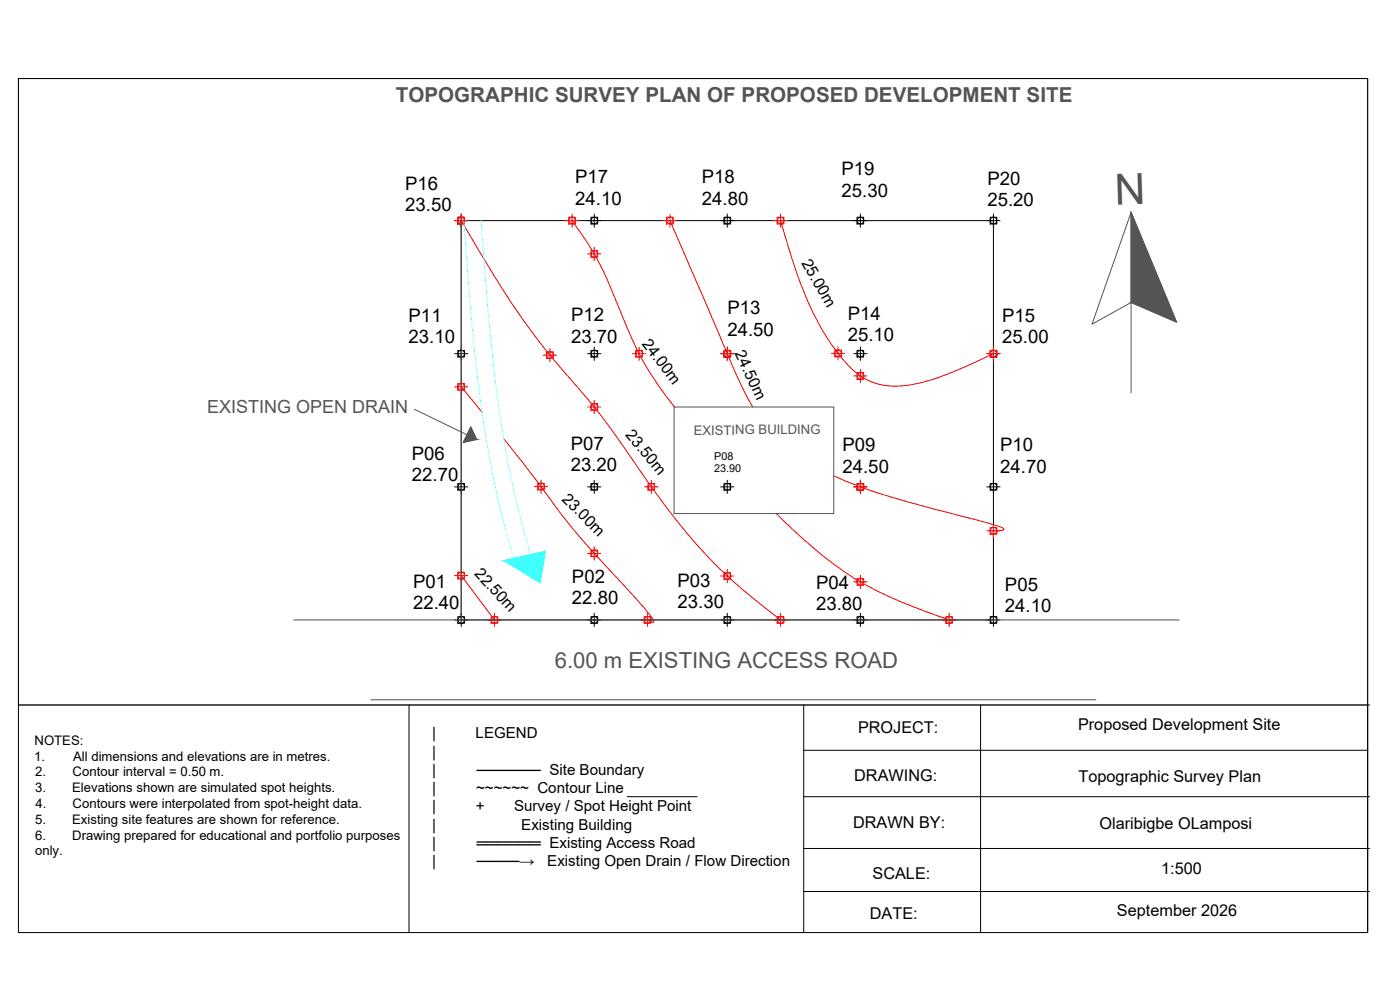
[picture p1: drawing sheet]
<svg xmlns="http://www.w3.org/2000/svg" width="420mm" height="297mm" viewBox="0 0 420 297" stroke-linecap="round" stroke-linejoin="round" font-family="sans-serif">
<!-- layer: Point -->
<g fill="none" stroke="#000" stroke-width=".3">
<path d="M136.4 66.2h4M137.4 65.2h2v2h-2zM138.4 66.2h159.7v119.8h-159.7zM138.4 64.2v4M176.3 66.2h4M177.4 65.2h2v2h-2zM178.3 64.2v4M216.3 66.2h4M217.3 65.2h2v2h-2zM218.3 64.2v4M256.2 66.2h4M257.2 65.2h2v2h-2z"/>
<path d="M258.2 64.2v4M296.1 66.2h4M297.2 65.2h2v2h-2zM298.1 64.2v4M136.4 106.1h4M137.4 105.1h2v2h-2zM138.4 104.1v4M176.3 106.1h4M177.4 105.1h2v2h-2zM178.3 104.1v4M216.3 106.1h4M217.3 105.1h2v2h-2z"/>
<path d="M218.3 104.1v4M256.2 106.1h4M257.2 105.1h2v2h-2zM258.2 104.1v4M296.1 106.1h4M297.2 105.1h2v2h-2zM298.1 104.1v4M136.4 146.1h4M137.4 145.1h2v2h-2zM138.4 144.1v4M176.3 146.1h4M177.4 145.1h2v2h-2z"/>
<path d="M178.3 144.1v4M216.3 146.1h4M217.3 145.1h2v2h-2zM218.3 144.1v4M256.2 146.1h4M257.2 145.1h2v2h-2zM258.2 144.1v4M296.1 146.1h4M297.2 145.1h2v2h-2zM298.1 144.1v4M136.4 186h4M137.4 185h2v2h-2z"/>
<path d="M138.4 184v4M176.3 186h4M177.4 185h2v2h-2zM178.3 184v4M216.3 186h4M217.3 185h2v2h-2zM218.3 184v4M256.2 186h4M257.2 185h2v2h-2zM258.2 184v4M296.1 186h4M297.2 185h2v2h-2z"/>
<path d="M298.1 184v4"/>
<circle cx="138.4" cy="66.2" r=".99"/>
<circle cx="178.4" cy="66.2" r=".99"/>
<circle cx="218.3" cy="66.2" r=".99"/>
<circle cx="258.2" cy="66.2" r=".99"/>
<circle cx="298.2" cy="66.2" r=".99"/>
<circle cx="138.4" cy="106.1" r=".99"/>
<circle cx="178.4" cy="106.1" r=".99"/>
<circle cx="218.3" cy="106.1" r=".99"/>
<circle cx="258.2" cy="106.1" r=".99"/>
<circle cx="298.2" cy="106.1" r=".99"/>
<circle cx="138.4" cy="146.1" r=".99"/>
<circle cx="178.4" cy="146.1" r=".99"/>
<circle cx="218.3" cy="146.1" r=".99"/>
<circle cx="258.2" cy="146.1" r=".99"/>
<circle cx="298.2" cy="146.1" r=".99"/>
<circle cx="138.4" cy="186" r=".99"/>
<circle cx="178.4" cy="186" r=".99"/>
<circle cx="218.3" cy="186" r=".99"/>
<circle cx="258.2" cy="186" r=".99"/>
<circle cx="298.2" cy="186" r=".99"/>
</g>
<!-- layer: contour -->
<g fill="none" stroke="#f00" stroke-width=".3">
<path d="M136.4 66.2h4M137.4 65.2h2v2h-2zM138.4 66.2a301.8 301.8 0 0 0 26.5 40.2l6.3 7.3a188 188 0 0 1 17.7 22.9 213 213 0 0 0 26.9 33.9l7.2 6.5 11.3 9M138.4 64.2v4M169.7 66.2h4M170.7 65.2h2v2h-2zM171.7 66.2a87.2 87.2 0 0 1 11.8 20.8l3.1 7.4a94.9 94.9 0 0 0 15.8 27.7M171.7 64.2v4M176.3 76.2h4M177.4 75.2h2v2h-2zM178.3 74.2v4M199.1 66.2h4"/>
<path d="M200.1 65.2h1.9v2h-1.9zM201.1 66.2l12.8 29.5a255.8 255.8 0 0 0 12 26.4M201.1 64.2v4M232.3 66.2h3.9M233.2 65.2h2v2h-2zM234.3 66.2a147 147 0 0 0 11 30.2 47.3 47.3 0 0 0 12.6 16.2 19.9 19.9 0 0 0 15.6 2.8 70.8 70.8 0 0 0 18.3-6.3l6.3-3M234.3 64.2v4M136.4 116.1h4M137.4 115h2v2h-2zM138.4 114.1v4M138.4 116.1l6.3 7.6M163.1 106.6h3.9"/>
<path d="M164 105.6h2.1v2h-2.1zM165 104.6v4M189.8 106.1h4M190.8 105.1h2v2h-2zM191.8 104.1v4M216.3 106.1h4M217.3 105.1h2v2h-2zM218.3 104.1v4M249.5 106h4M250.5 105h2v2h-2zM251.5 104v4M256.2 112.8h4"/>
<path d="M257.2 111.8h2v2h-2zM258.2 110.8v4M296.1 106.1h4M297.2 105.1h2v2h-2zM298.1 104.1v4M151.2 131.6l9.2 11.8a242.6 242.6 0 0 0 27.3 32.8l5.5 6 2.1 2.7a1.64 1.64 0 0 1 .7 1.8l-2.2-1M176.3 122.1h4M177.4 121.1h2v2h-2zM178.3 120.1v4M160.4 146h4M161.4 145h2v2h-2zM162.4 144v4"/>
<path d="M193.5 146.1h4M194.5 145.1h2v2h-2zM195.5 144.1v4M232.9 154.1a123.6 123.6 0 0 0 27.1 21.5 157.4 157.4 0 0 0 24.8 10.4M250.2 142.8a182.1 182.1 0 0 0 32.6 10.6l16.8 4.5a2 2 0 0 1 1.7 1 6.3 6.3 0 0 1-3.8 .3M256.2 146.1h4M257.2 145.1h2v2h-2zM258.2 144.1v4M296.1 159.2h4M297.2 158.3h2v2h-2zM298.1 157.3v3.9M136.4 172.7h4"/>
<path d="M137.4 171.7h2v2h-2zM138.4 170.7v4M138.4 172.7l10 13.3M176.3 166.1h4M177.4 165h2v2h-2zM178.3 164v4M216.3 172.8h4M217.3 171.8h2v2h-2zM218.3 170.8v4M256.2 174.6h4M257.2 173.6h2v2h-2zM258.2 172.6v4"/>
<path d="M146.4 186h4M147.4 185h2v2h-2zM148.4 184v4M192.3 186h4M193.3 185h2v2h-2zM194.3 184v4M232.3 186h3.9M233.2 185h2v2h-2zM234.3 184v4M282.9 186h3.9M283.8 185h2v2h-2zM284.8 184v4"/>
<circle cx="138.4" cy="66.2" r=".99"/>
<circle cx="171.7" cy="66.2" r=".99"/>
<circle cx="178.4" cy="76.2" r=".99"/>
<circle cx="201.1" cy="66.2" r=".99"/>
<circle cx="234.3" cy="66.2" r=".99"/>
<circle cx="138.4" cy="116" r=".99"/>
<circle cx="165.1" cy="106.6" r=".99"/>
<circle cx="191.8" cy="106.1" r=".99"/>
<circle cx="218.3" cy="106.1" r=".99"/>
<circle cx="251.5" cy="106" r=".99"/>
<circle cx="258.2" cy="112.8" r=".99"/>
<circle cx="298.2" cy="106.1" r=".99"/>
<circle cx="178.4" cy="122.1" r=".99"/>
<circle cx="162.4" cy="146" r=".99"/>
<circle cx="195.5" cy="146.1" r=".99"/>
<circle cx="258.2" cy="146.1" r=".99"/>
<circle cx="298.2" cy="159.2" r=".99"/>
<circle cx="138.4" cy="172.7" r=".99"/>
<circle cx="178.4" cy="166" r=".99"/>
<circle cx="218.3" cy="172.8" r=".99"/>
<circle cx="258.2" cy="174.5" r=".99"/>
<circle cx="148.4" cy="186" r=".99"/>
<circle cx="194.4" cy="186" r=".99"/>
<circle cx="234.3" cy="186" r=".99"/>
<circle cx="284.9" cy="186" r=".99"/>
</g>
<!-- layer: Building -->
<path d="M5.5 23.6h404.9v187.9h-404.9zM138.4 66.2v119.8M339.5 63.7l-11.8 33.6 11.8-6.6 13.6 5.9-13.6-32.9v54.1M124.4 122.8l18.6 9.1-3.9 .8 2.2-4.6 1.7 3.8M202.3 122.1h47.9v32h-47.9zM88.1 186h265.8M111.3 210h217.6" fill="none" stroke="#545454" stroke-width=".3"/>
<!-- layer: drainage -->
<path d="M139.2 66.6a623.7 623.7 0 0 0 7.6 69.9 269.7 269.7 0 0 0 7.4 31.1M144.4 66.2a651.9 651.9 0 0 0 7.5 69.6 247.2 247.2 0 0 0 7.4 30.6M151.2 168.2l12.4-2.8-1.5 9.5z" fill="none" stroke="#7fffff" stroke-width=".3"/>
<!-- layer: Building -->
<path d="M151.2 168.2l12.4-2.8-.4 2.8zM151.2 168.2l10.9 6.7 1.1-6.7z" fill="#0ff" stroke="#0ff" stroke-width=".3"/>
<g fill="#545454" stroke="#545454" stroke-width=".3">
<path d="M141.3 128.1l1.1 2.4h-2.2z"/>
<path d="M339.5 63.7l11.2 27h-11.2zM339.5 90.7l13.6 5.9-2.4-5.9z"/>
<path d="M140.2 130.5l2.8 1.4-.6-1.4zM140.2 130.5l2.8 1.4h-3.5zM139.5 131.9l-.4 .8 3.9-.8z"/>
</g>
<!-- layer: 0 -->
<path d="M5.5 23.6h404.9v256.2h-404.9v-256.2M5.5 211.5h405.5M122.8 211.5v68.3M241.2 211.5v68.1M294.3 211.5v68.3M241.2 225.1h169.3" fill="none" stroke="#000" stroke-width=".3"/>
<!-- layer: TITLE_BLOCK -->
<path d="M410.4 211.5v68.1M188.2 239h21M241.2 239h169.8M241.2 254.6h169.8M241.2 267.5h169.8" fill="none" stroke="#000" stroke-width=".3"/>
<text font-size="12.9" fill="#545454" x="343.6" y="51.9" transform="rotate(178 343.6 51.9)">N</text>
<text font-size="6.6" fill="#545454" x="166.5" y="200.4">6.00 m EXISTING ACCESS ROAD</text>
<text font-size="6.2" fill="#545454" x="118.8" y="30.7">TOPOGRAPHIC SURVEY PLAN OF PROPOSED DEVELOPMENT SITE</text>
<g font-size="5.6">
<text x="252.5" y="52.6">P19</text>
<text x="121.6" y="56.9">P16</text>
<text x="172.6" y="55">P17</text>
<text x="210.6" y="55">P18</text>
<text x="252.5" y="59">25.30</text>
<text x="296.3" y="55.5">P20</text>
<text x="121.6" y="63.4">23.50</text>
<text x="172.6" y="61.4">24.10</text>
<text x="210.6" y="61.4">24.80</text>
<text x="296.3" y="61.9">25.20</text>
<text x="218.3" y="94.3">P13</text>
<text x="254.4" y="96">P14</text>
<text x="122.6" y="96.5">P11</text>
<text x="171.4" y="96.3">P12</text>
<text x="218.3" y="100.8">24.50</text>
<text x="300.8" y="96.5">P15</text>
<text x="122.6" y="102.9">23.10</text>
<text x="171.4" y="102.8">23.70</text>
<text x="254.4" y="102.3">25.10</text>
<text x="300.8" y="102.9">25.00</text>
<text x="123.6" y="137.9">P06</text>
<text x="171.3" y="135">P07</text>
<text x="252.8" y="135.5">P09</text>
<text x="300.2" y="135.4">P10</text>
<text x="171.3" y="141.4">23.20</text>
<text x="252.8" y="141.8">24.50</text>
<text x="300.2" y="141.8">24.70</text>
<text x="123.6" y="144.3">22.70</text>
<text x="124" y="176.3">P01</text>
<text x="171.6" y="174.9">P02</text>
<text x="203.4" y="176.1">P03</text>
<text x="244.9" y="176.6">P04</text>
<text x="301.6" y="177.3">P05</text>
<text x="124" y="182.7">22.40</text>
<text x="171.6" y="181.3">22.80</text>
<text x="203.4" y="182.5">23.30</text>
<text x="244.9" y="183">23.80</text>
<text x="301.6" y="183.7">24.10</text>
</g>
<text font-size="5.4" fill="#545454" x="62.1" y="124">EXISTING OPEN DRAIN</text>
<g font-size="4.9">
<text x="257.5" y="219.9">PROJECT:</text>
<text x="323.5" y="219.1">Proposed Development Site</text>
<text x="256.4" y="234.2">DRAWING:</text>
<text x="323.7" y="234.6">Topographic Survey Plan</text>
<text x="256" y="248.5">DRAWN BY:</text>
<text x="330" y="248.6">Olaribigbe OLamposi</text>
<text x="261.9" y="263.6">SCALE:</text>
<text x="348.5" y="262.2">1:500</text>
<text x="261.1" y="275.7">DATE:</text>
<text x="335.2" y="274.7">September 2026</text>
</g>
<g font-size="4.8">
<text x="240.4" y="78.8" transform="rotate(60 240.4 78.8)">25.00m</text>
<text x="192.5" y="103.2" transform="rotate(53 192.5 103.2)">24.00m</text>
<text x="220.5" y="106" transform="rotate(65 220.5 106)">24.50m</text>
<text x="187.6" y="130.6" transform="rotate(50 187.6 130.6)">23.50m</text>
<text x="168.4" y="149.9" transform="rotate(45 168.4 149.9)">23.00m</text>
<text x="142.2" y="172.3" transform="rotate(47 142.2 172.3)">22.50m</text>
</g>
<g font-size="4.5">
<text x="129.7" y="221.6">|</text>
<text x="142.7" y="221.6">LEGEND</text>
<text x="129.7" y="227">|</text>
<text x="129.7" y="232.5">|</text>
<text x="143.1" y="232.5">────── Site Boundary</text>
<text x="129.7" y="238">|</text>
<text x="142.9" y="238">~~~~~~ Contour Line</text>
<text x="129.7" y="243.4">|</text>
<text x="142.8" y="243.4">+</text>
<text x="154.3" y="243.4">Survey / Spot Height Point</text>
<text x="129.7" y="248.9">|</text>
<text x="156.4" y="248.9">Existing Building</text>
<text x="129.7" y="254.4">|</text>
<text x="143.1" y="254.4">══════ Existing Access Road</text>
<text x="129.7" y="259.8">|</text>
<text x="143.1" y="259.8">────→</text>
<text x="164.2" y="259.8">Existing Open Drain / Flow Direction</text>
</g>
<text font-size="3.9" fill="#545454" x="208.2" y="130.5">EXISTING BUILDING</text>
<g font-size="3.9">
<text x="10.4" y="223.5">NOTES:</text>
<text x="10.2" y="228.2">1.</text>
<text x="10.6" y="232.9">2.</text>
<text x="21.8" y="232.9">Contour interval = 0.50 m.</text>
<text x="22" y="228.2">All dimensions and elevations are in metres.</text>
<text x="10.5" y="237.7">3.</text>
<text x="21.7" y="237.7">Elevations shown are simulated spot heights.</text>
<text x="10.6" y="242.4">4.</text>
<text x="21.8" y="242.4">Contours were interpolated from spot-height data.</text>
<text x="10.5" y="247.2">5.</text>
<text x="10.5" y="252">6.</text>
<text x="21.7" y="247.2">Existing site features are shown for reference.</text>
<text x="21.7" y="252">Drawing prepared for educational and portfolio purposes</text>
<text x="10.5" y="256.7">only.</text>
</g>
<g font-size="3.3">
<text x="214.3" y="138">P08</text>
<text x="214.3" y="141.7">23.90</text>
</g>
</svg>
